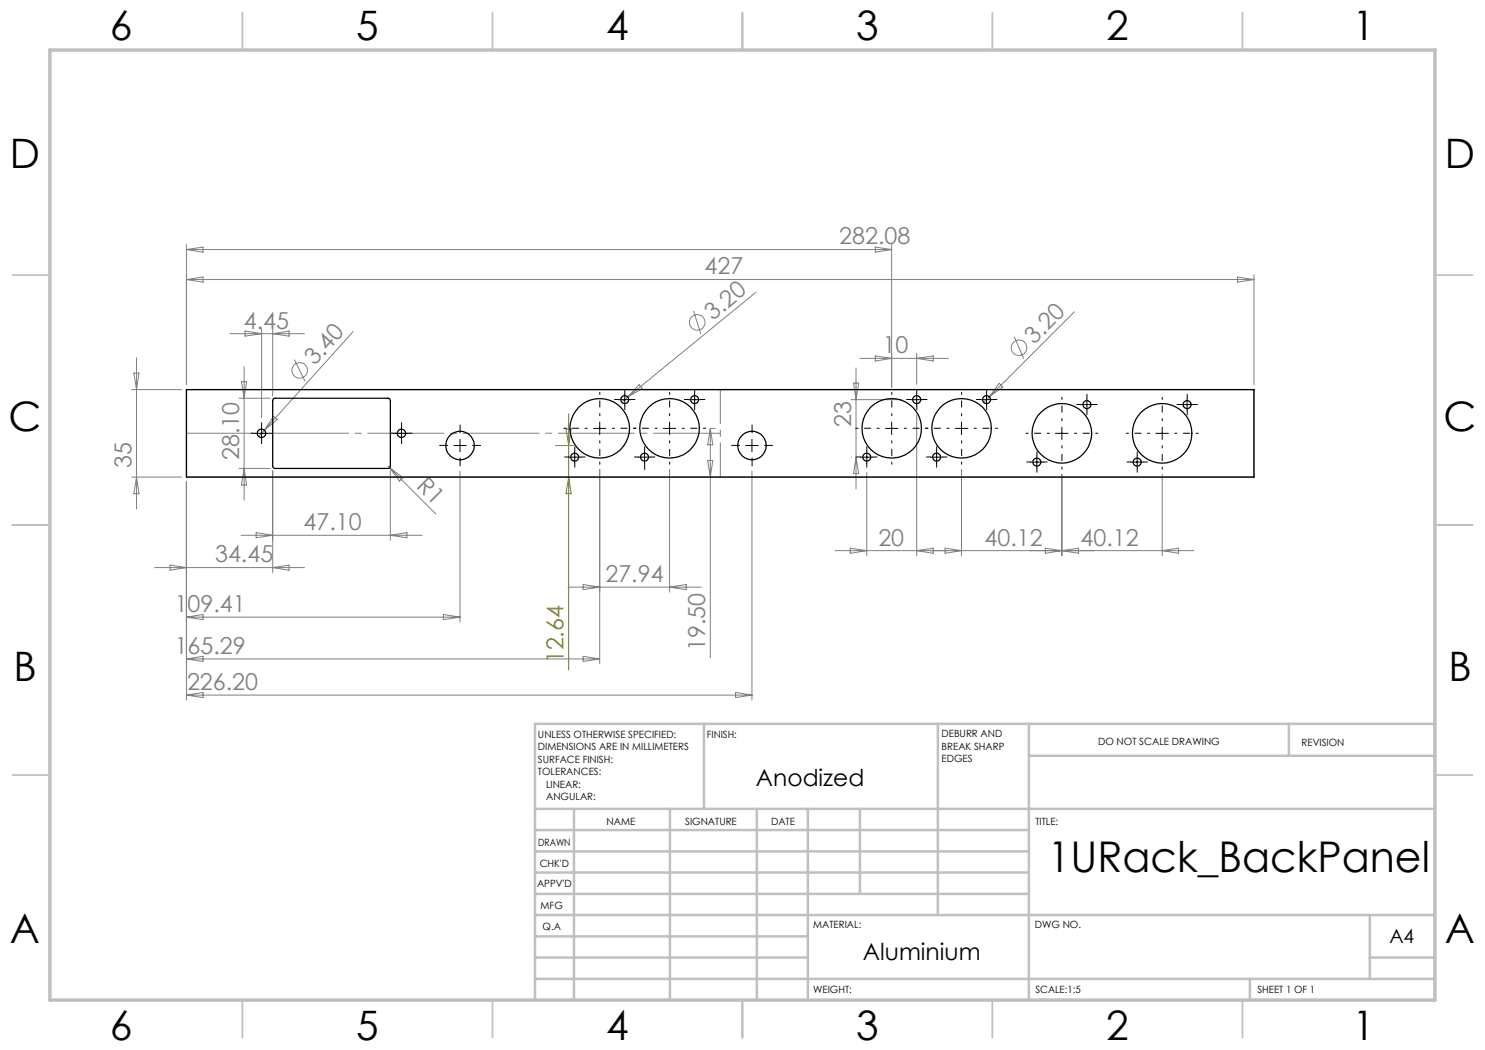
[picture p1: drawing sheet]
<svg xmlns="http://www.w3.org/2000/svg" width="297mm" height="210mm" viewBox="0 0 297 210" stroke-linecap="round" stroke-linejoin="round" font-family="sans-serif">
<g fill="none" stroke="#808080" stroke-width=".2">
<path d="M37.3 48.9v28M37.3 49.9l3.3-.5v1zM37.3 55.9l3.3-.5v1zM37.3 55.9h213.5M37.3 49.9h141M151.2 58.4l-25.6 21M175 49.4l3.3 .5-3.3 .5zM178.3 48.9v28.6M247.5 55.4l3.3 .5-3.3 .5zM250.8 54.9v22M26.3 77.9h10M26.8 74.6h1l-.5 3.3z"/>
<path d="M27.3 71.6v30.2M46 66.7h14.9M47.8 79.6h6.2M48.3 76.3h1l-.5 3.3zM48.8 73.3v26.7M49 66.2l3.3 .5-3.3 .5zM52.3 65.7v17.9M54.5 65.7v13.5M54.5 66.7l3.3-.5v1zM58.9 71.9l2.1 4.3M70.6 66.3l-17.7 19.7M125.6 79.4l-1.3 1"/>
<path d="M127.8 76.9l.6 .8-2.8 1.7zM138.7 62.2l1.5 4.6M170.2 79.9h10.1M170.7 76.6h1l-.5 3.3zM171.2 73.6v24.2M172 71.7h17.7M175 71.2l3.3 .5-3.3 .5zM183.3 70.7v6.2M183.3 71.7l3.4-.5v1zM199.8 76.7l.8 .7-2.7 2zM202.8 67.3l2 4.4M214.9 62.4l-18.2 18.1"/>
<path d="M26.3 95.4h10M27.3 95.4l.5 3.3h-1zM37.3 96.4v43.6M47.8 93.7h6.2M48.8 93.7l.5 3.3h-1zM52.9 86l-1.2 1.3M54.5 94.2v20.3M54.7 83.2l.8 .7-2.6 2.1zM77.6 93.2l9.6 9.6M77.9 93.5l2.7 2-.7 .7zM78.1 94.2v13.8M92 94.2v30.2"/>
<path d="M119.9 93.9v38.9M133.9 93.9v24.5M141.5 92.1h1.1l-.5 3.3zM142.1 85.7v45.9M142.1 85.7l.5 3.3h-1.1zM142.1 85.7h1M150.4 94.2v45.8M170.2 91.4h.1M171.2 91.4l.5 3.3h-1zM173.4 94.5v16.7M183.3 83v28.2M192.3 93.9v17.3"/>
<path d="M212.4 94.9v16.3M232.4 94.9v16.3M30.9 113.5h30M34 113l3.3 .5-3.3 .5zM48.2 107.1h36.2M51.2 106.5l3.3 .6-3.3 .5zM54.5 113.5l3.3-.5v1zM78.1 107.1l3.3-.6v1.1zM113.6 117.4h26.7M116.6 116.9l3.3 .5-3.3 .5zM133.9 117.4l3.3-.5v1zM167 110.1h71.8"/>
<path d="M170 109.6l3.4 .5-3.4 .6zM183.3 110.1l3.4-.5v1.1zM189 109.6l3.3 .5-3.3 .6zM209.1 109.6l3.3 .5-3.3 .6zM212.4 110.1l3.3-.5v1.1zM232.4 110.1l3.3-.5v1.1zM37.3 123.4h54.7M37.3 123.4l3.3-.5v1zM37.3 131.8l3.3-.5v1zM37.3 139l3.3-.5v1zM37.3 131.8h82.6M37.3 139h113.1"/>
<path d="M88.7 122.9l3.3 .5-3.3 .5zM116.6 131.3l3.3 .5-3.3 .5zM147.1 138.5l3.3 .5-3.3 .5z"/>
<circle cx="59.9" cy="74.1" r="1.57"/>
<circle cx="139.4" cy="64.5" r="1.56"/>
<circle cx="203.8" cy="69.6" r="1.55"/>
</g>
<g fill="none" stroke="#c0c0c0" stroke-width=".35">
<path d="M48.5 2.5v7.5M98.5 2.5v7.5M148.5 2.5v7.5M198.5 2.5v7.5M248.5 2.5v7.5M2.5 55h7.5M287 55h7.5M2.5 105h7.5M287 105h7.5M2.5 155h7.5M287 155h7.5M48.5 200v7.5"/>
<path d="M98.5 200v7.5M148.5 200v7.5M198.5 200v7.5M248.5 200v7.5"/>
</g>
<g fill="none" stroke="#c0c0c0" stroke-width=".5">
<path d="M140.8 144.8v17M187.6 144.8v38.2M205.8 144.8v55.2M205.8 151.2h81.2M257.8 144.8v6.4M287 144.8h-180v55.2M107 161.8h180M107 178.8h98.8M107 174.5h98.8M107 170.3h98.8M107 166h98.8M114.8 161.8v38.2"/>
<path d="M134 161.8v38.2M151.4 161.8v38.2M161.6 161.8v38.2M172 161.8v17M107 195.8h180M107 191.5h54.6M107 187.3h54.6M107 183h180M250 195.8v4.2M274 191.5h13M274 183v12.8"/>
</g>
<path d="M10 10h277v190h-277z" fill="none" stroke="#c0c0c0" stroke-width=".7"/>
<path d="M111.1 89.1h3.6M113.2 85.8h1l-.5 3.3zM113.7 82.8v51.2M113.7 95.4l.5 3.3h-1z" fill="none" stroke="#808000" stroke-width=".2"/>
<path d="M37.3 77.9h213.5v17.5h-213.5z" fill="none" stroke="#808080" stroke-width=".25"/>
<path d="M144.1 77.9v17.5" fill="none" stroke="#808080" stroke-width=".2" stroke-dasharray="15.2 1.3 1.3 1.3" stroke-dashoffset="8.4"/>
<path d="M144.1 86.7h-106.8" fill="none" stroke="#808080" stroke-width=".2" stroke-dasharray="15.2 1.3 1.3 1.3" stroke-dashoffset="1.9"/>
<g fill="none" stroke="#000" stroke-width=".2" stroke-dasharray="15.2 1.3 1.3 1.3" stroke-dashoffset="14.8">
<path d="M117.5 85.7h-4.7M120 83.2v-4.7M120 88.2v4.7M122.5 85.7h4.7M131.4 85.7h-4.7M133.9 83.2v-4.7M133.9 88.2v4.7M136.4 85.7h4.7M175.9 85.7h-4.7M178.4 83.2v-4.7M178.4 88.2v4.7M180.9 85.7h4.7"/>
<path d="M189.8 85.7h-4.7M192.3 83.2v-4.7M192.3 88.2v4.7M194.8 85.7h4.7M209.9 86.7h-4.7M212.4 84.2v-4.7M212.4 89.2v4.7M214.9 86.7h4.7M229.9 86.7h-4.7M232.4 84.2v-4.7M232.4 89.2v4.7M234.9 86.7h4.7"/>
</g>
<g fill="none" stroke="#000" stroke-width=".2" stroke-dasharray="15.2 1.3 1.3 1.3">
<path d="M123.7 79.9h-.8M125 78.7v-.8M126.2 79.9h.8M137.7 79.9h-.8M138.9 78.7v-.8M140.2 79.9h.8M182.1 79.9h-.8M183.4 78.7v-.8M184.6 79.9h.8M196.1 79.9h-.8M197.3 78.7v-.8M198.6 79.9h.8"/>
<path d="M217.4 79.7v-.8M237.4 79.7v-.8M51.1 86.7h-.9M52.3 85.4v-.8M52.3 87.9v.9M53.6 86.7h.8M79.1 86.7h-.9M80.3 85.4v-.8M80.3 87.9v.9M81.6 86.7h.8M89.5 89.1h-1.6M92 86.6v-1.6"/>
<path d="M92 91.6v1.6M94.5 89.1h1.6M113.7 91.4h-.8M115 90.2v-.8M115 92.7v.8M116.2 91.4h.8M125 81.2v.8M127.7 91.4h-.8M128.9 90.2v-.8M128.9 92.7v1.2M130.2 91.4h.8M138.9 81.2v.8"/>
<path d="M147.9 89.1h-1.6M150.4 86.6v-1.6M150.4 91.6v1.6M152.9 89.1h1.6M172.1 91.4h-.8M173.4 90.2v-.8M173.4 92.7v.8M174.6 91.4h.8M183.4 81.2v.8M186.1 91.4h-.8M187.3 90.2v-.8M187.3 92.7v.8"/>
<path d="M188.6 91.4h.8M197.3 81.2v.8M206.1 92.4h-.8M207.4 91.2v-.8M207.4 93.7v.8M208.6 92.4h.8M216.1 80.9h-.8M217.4 82.2v.8M218.6 80.9h.8M226.2 92.4h-.8M227.4 91.2v-.8M227.4 93.7v.8"/>
<path d="M228.7 92.4h.8M236.2 80.9h-.8M237.4 82.2v.8M238.7 80.9h.8"/>
</g>
<g fill="none" stroke="#000" stroke-width=".2">
<path d="M123.7 79.9h2.5M125 78.7v2.5M137.7 79.9h2.5M138.9 78.7v2.5M182.1 79.9h2.5M183.3 78.7v2.5M196.1 79.9h2.4M197.3 78.7v2.5M217.4 79.7v2.5M237.4 79.7v2.5M51 86.7h2.6M52.3 85.4v2.5"/>
<path d="M79.1 86.7h2.5M80.3 85.4v2.5M90.8 89.1h2.4M92 87.9v2.4M113.7 91.4h2.5M114.9 90.2v2.5M118.7 85.7h2.5M119.9 84.4v2.5M127.7 91.4h2.5M128.9 90.2v2.5M132.7 85.7h2.4M133.9 84.4v2.5"/>
<path d="M149.2 89.1h2.5M150.4 87.9v2.4M172.1 91.4h2.5M173.4 90.2v2.5M177.1 85.7h2.5M178.3 84.4v2.5M186.1 91.4h2.5M187.3 90.2v2.5M191.1 85.7h2.5M192.3 84.4v2.5M206.1 92.4h2.5M207.4 91.2v2.5"/>
<path d="M211.1 86.7h2.5M212.4 85.4v2.5M216.1 80.9h2.5M226.2 92.4h2.5M227.4 91.2v2.5M231.2 86.7h2.5M232.4 85.4v2.5M236.2 80.9h2.5"/>
</g>
<g fill="none" stroke="#000" stroke-width=".25">
<path d="M37.3 77.9h213.5v17.5h-213.5zM54.8 79.7h23.1l.2 .3-.1 13.5-.3 .2-22.9-.1-.3-.3v-13.3z"/>
<circle cx="124.9" cy="79.9" r=".79"/>
<circle cx="138.9" cy="79.9" r=".79"/>
<circle cx="183.3" cy="79.9" r=".81"/>
<circle cx="197.3" cy="79.9" r=".81"/>
<circle cx="52.3" cy="86.7" r=".86"/>
<circle cx="80.3" cy="86.7" r=".84"/>
<circle cx="92" cy="89.1" r="2.85"/>
<circle cx="114.9" cy="91.4" r=".8"/>
<circle cx="119.9" cy="85.7" r="6"/>
<circle cx="128.9" cy="91.4" r=".8"/>
<circle cx="133.9" cy="85.7" r="6"/>
<circle cx="150.4" cy="89.1" r="2.85"/>
<circle cx="173.3" cy="91.4" r=".79"/>
<circle cx="178.3" cy="85.7" r="6"/>
<circle cx="187.3" cy="91.4" r=".79"/>
<circle cx="192.3" cy="85.7" r="6"/>
<circle cx="207.4" cy="92.4" r=".8"/>
<circle cx="212.4" cy="86.7" r="5.9"/>
<circle cx="217.4" cy="80.9" r=".79"/>
<circle cx="227.4" cy="92.4" r=".81"/>
<circle cx="232.4" cy="86.7" r="5.9"/>
<circle cx="237.4" cy="80.9" r=".8"/>
</g>
<text font-size="8.5" x="209.5" y="174.4">1URack_BackPanel</text>
<g font-size="8.1">
<text x="22" y="8">6</text>
<text x="71.2" y="8">5</text>
<text x="121.2" y="8">4</text>
<text x="171.3" y="8">3</text>
<text x="221.3" y="8">2</text>
<text x="270.5" y="8">1</text>
<text x="2" y="33.6">D</text>
<text x="289" y="33.6">D</text>
<text x="1.7" y="86.1">C</text>
<text x="288.7" y="86.1">C</text>
<text x="2.7" y="136.1">B</text>
<text x="289.7" y="136.1">B</text>
<text x="2" y="188.6">A</text>
<text x="289" y="188.6">A</text>
<text x="22" y="208">6</text>
<text x="71.2" y="208">5</text>
<text x="121.2" y="208">4</text>
<text x="171.3" y="208">3</text>
<text x="221.3" y="208">2</text>
<text x="270.5" y="208">1</text>
</g>
<g font-size="4.7" fill="#808080">
<text x="167.9" y="48.9">282.08</text>
<text x="140.9" y="54.9">427</text>
<text x="48.8" y="65.7">4.45</text>
<text x="142.5" y="64.2" transform="rotate(-39 142.5 64.2)">3.20</text>
<text x="176.5" y="70.7">10</text>
<text x="206.8" y="68.9" transform="rotate(-45 206.8 68.9)">3.20</text>
<text x="62.9" y="73.3" transform="rotate(-48 62.9 73.3)">3.40</text>
<text x="170.2" y="85.4" transform="rotate(-90 170.2 85.4)">23</text>
<text x="26.3" y="93.6" transform="rotate(-90 26.3 93.6)">35</text>
<text x="47.8" y="92" transform="rotate(-90 47.8 92)">28.10</text>
<text x="83.1" y="97.4" transform="rotate(45 83.1 97.4)">R1</text>
<text x="60.7" y="106">47.10</text>
<text x="43" y="112.5">34.45</text>
<text x="175.7" y="109.1">20</text>
<text x="196.9" y="109.1">40.12</text>
<text x="216.1" y="109.1">40.12</text>
<text x="121.1" y="116.4">27.94</text>
<text x="34.9" y="122.4">109.41</text>
<text x="34.9" y="130.7">165.29</text>
<text x="141.1" y="130.3" transform="rotate(-90 141.1 130.3)">19.50</text>
<text x="37.4" y="138">226.20</text>
</g>
<text font-size="4.7" fill="#808000" x="112.7" y="132.7" transform="rotate(-90 112.7 132.7)">12.64</text>
<g font-size="4.7">
<text x="151.2" y="157.3">Anodized</text>
<text x="172.6" y="191.9">Aluminium</text>
</g>
<text font-size="3.9" x="277.9" y="188.5">A4</text>
<g font-size="2">
<text x="107.6" y="147.6">UNLESS OTHERWISE SPECIFIED:</text>
<text x="141.4" y="147.6">FINISH:</text>
<text x="188.3" y="147.5">DEBURR AND</text>
<text x="188.3" y="150">BREAK SHARP</text>
<text x="219.6" y="149">DO NOT SCALE DRAWING</text>
<text x="260.3" y="149.2">REVISION</text>
<text x="107.6" y="150.1">DIMENSIONS ARE IN MILLIMETERS</text>
<text x="107.6" y="152.6">SURFACE FINISH:</text>
<text x="107.6" y="155.1">TOLERANCES:</text>
<text x="188.3" y="152.5">EDGES</text>
<text x="109.2" y="157.6">LINEAR:</text>
<text x="109.2" y="160.1">ANGULAR:</text>
<text x="121.3" y="165">NAME</text>
<text x="137" y="164.9">SIGNATURE</text>
<text x="154.2" y="164.9">DATE</text>
<text x="207.1" y="164.9">TITLE:</text>
<text x="107.6" y="169.1">DRAWN</text>
<text x="107.9" y="173.3">CHK'D</text>
<text x="107.4" y="177.4">APPV'D</text>
<text x="108.1" y="181.8">MFG</text>
<text x="108.5" y="186">Q.A</text>
<text x="162.6" y="185.5">MATERIAL:</text>
<text x="207" y="185.5">DWG NO.</text>
<text x="162.6" y="198.5">WEIGHT:</text>
<text x="207.1" y="198.6">SCALE:1:5</text>
<text x="251.5" y="198.6">SHEET 1 OF 1</text>
</g>
</svg>
